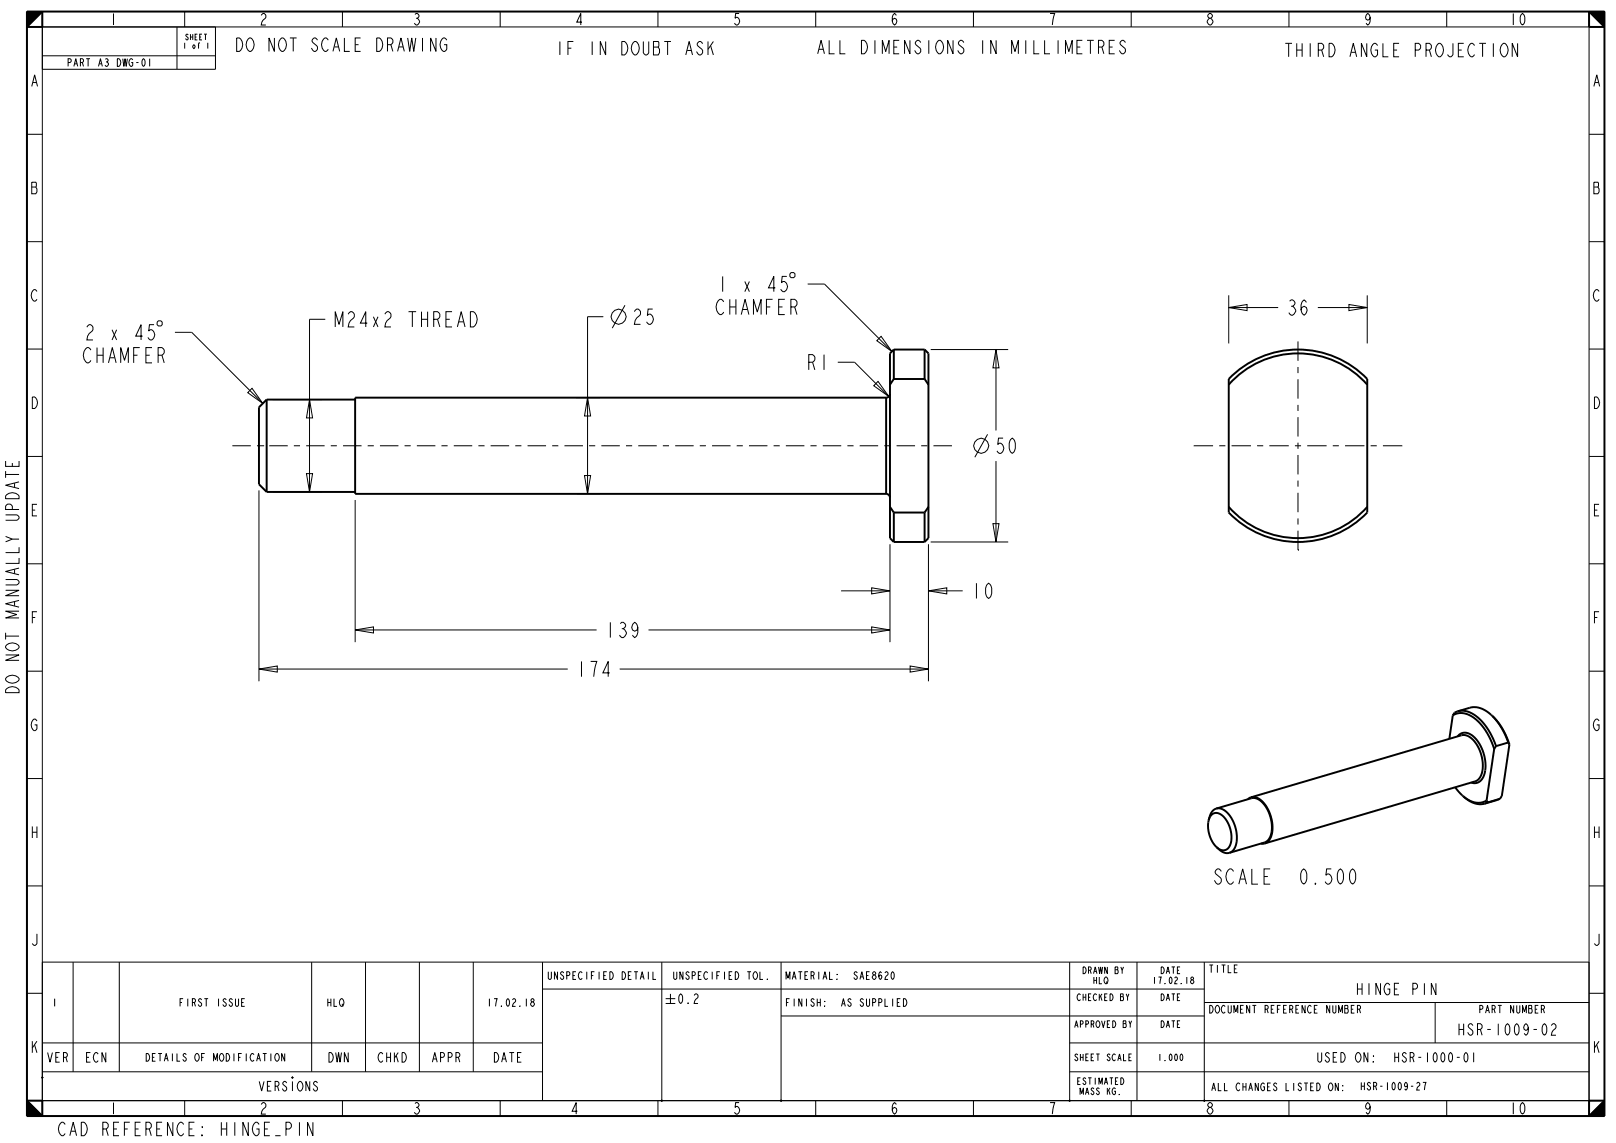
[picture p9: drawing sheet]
<svg xmlns="http://www.w3.org/2000/svg" width="420mm" height="297mm" viewBox="0 0 420 297" stroke-linecap="round" stroke-linejoin="round" font-family="sans-serif">
<path d="M7 3h4l-4 4zM413 3h4v4zM7 286l4 4h-4zM413 290l4-4v4z" fill="#000"/>
<g fill="none" stroke="#000" stroke-width=".26">
<path d="M7 3h4l-4 4zM7 7h410v279h-410zM11 3h402v287h-402zM11 14.5h45M46 7v11M48 3v4M56 7v11h-45M89 3v4M130 3v4M171 3v4M212 3v4M253 3v4"/>
<path d="M294 3v4M335 3v4M376 3v4M413 3h4v4zM7 34.9h4M413 34.9h4M7 62.8h4M162.4 79.3l-3.3 6M187.8 71.8v4M193.6 73.1l1.2 2.7M194.8 73.1l-1.2 2.7M201.5 74.8h-1.8l1.4-3v4"/>
<path d="M204.5 71.8h-1.2l-.2 1.7 .4-.4a1.33 1.33 0 0 1 1.2 1.4 1.33 1.33 0 0 1-1.2 1.3l-.6-.7M205.3 71.2l.3-.4h.7l.3 .4v.6l-.3 .4h-.7l-.3-.4zM209.9 73.8h4.4l17.5 17.5M319.3 79.9l4.8-.8v1.6zM319.3 76.7v12.5M319.3 79.9h12.9M342.5 79.9h12.8M350.6 79.1l4.7 .8-4.7 .8zM355.3 76.7v12.5M413 62.8h4M7 90.7h4M22.6 85l.6-.6h.4l.6 .6a1.54 1.54 0 0 1-1 1.7l-.4 .6-.2 1h1.6"/>
<path d="M29.1 85.7l1.2 2.6M30.3 85.7l-1.2 2.6M37.1 87.3h-1.8l1.4-2.9v3.9M40 84.4h-1.2l-.2 1.6 .4-.3a1.33 1.33 0 0 1 1.2 1.3 1.33 1.33 0 0 1-1.2 1.3l-.6-.6M40.8 83.7l.4-.3h.6l.4 .3v.7l-.4 .3h-.6l-.4-.3zM45.5 86.3h4.3l18.5 18.5M84.5 83h-4.1v44.8M156.8 82.3h-4.1v46M217.7 94.1h4.4l8.9 8.9M227.9 88.5l1.1-1.1 2.8 3.9zM241.9 90.8h20.1M258.9 90.8l.7 4.8h-1.5z"/>
<path d="M258.9 90.8v21.1M413 90.7h4M7 118.6h4M64.4 102l1.1-1.1 2.8 3.9zM70.9 103.8h12.7M80.4 103.8l.8 4.8h-1.5zM149.7 103.3h6.2M152.7 103.3l.8 4.8h-1.6zM227.1 100.2l1.1-1.1 2.8 3.9zM256.7 112.9l-3.3 5.9M258.9 119.8v21M413 118.6h4"/>
<path d="M67.3 127.4v49.6M70.9 127.8h12.7M79.7 123.1h1.5l-.8 4.7zM92.3 129.9v37M150.1 128.3h5.8M151.9 123.6h1.6l-.8 4.7zM258.1 136.1h1.5l-.7 4.7zM7 146.5h4M218.6 153.5h12.7M226.5 152.7l4.8 .8-4.8 .8zM231.3 141.4v25.5M241.3 153.5l4.8-.8v1.6z"/>
<path d="M241.3 153.5h8.9M241.3 141.4v35.6M241.9 140.8h20.1M413 146.5h4M7 174.4h4M67.3 173.8l4.8-.7v1.5zM67.3 173.8h80.3M92.3 163.7l4.8-.8v1.6zM92.3 163.7h62.8M161.1 173.8h80.2M168.6 163.7h62.7M226.5 162.9l4.8 .8-4.8 .8z"/>
<path d="M236.5 173.1l4.8 .7-4.8 .8zM413 174.4h4M7 202.3h4M413 202.3h4M7 230.2h4M413 230.2h4M7 258.1h4M11 250h402M19 250v28.5M31 250v28.5M81 250v28.5M95 250v28.5"/>
<path d="M109 250v28.5M123 250v28.5M141 257h172M141 250v36M172 250v36M173 259.5h2.5M174.3 258.2v2.5M176.7 258.5l.2-.3a1.69 1.69 0 0 1 0 2.5 1.77 1.77 0 0 1-.2-2.2zM180.4 258.7l.4-.5h.2l.4 .5a.97 .97 0 0 1-.6 1l-.4 1h1M203 250v36M278 250v36M295.5 250v36"/>
<path d="M313 250v36M413 258.1h4M11 271h130M11 278.5h130M173 260.7h2.5M178.8 260.5l.1 .2zM203 264h110M278 271h135M278 278.5h135M313 260.5h100M373 260.5v10.5M7 286l4 4h-4z"/>
<path d="M48 286v4M89 286v4M130 286v4M171 286v4M212 286v4M253 286v4M294 286v4M335 286v4M376 286v4M413 290l4-4v4z"/>
<circle cx="160.7" cy="82.3" r="1.95"/>
<circle cx="255" cy="115.8" r="1.95"/>
</g>
<g fill="none" stroke="#000" stroke-width=".51">
<path d="M7 3h410v287h-410zM11 3v4h-4zM413 3l4 4h-4zM232.3 98.5l-1 1.5M232.3 98.5h8M232.3 98.5v-7.7l-1 1v48l1 1v-7.6M240.3 98.5l1 1.5M240.3 98.5v-7.7l1 1v48l-1 1v-7.6M319.3 98.5a25 25 0 0 1 36 0v34.7a25 25 0 0 1-36 0zM319.3 100a24 24 0 0 1 36 0M69.3 103.8v24l-2-2v-20zM231.3 102.3a1 1 0 0 1-1 1v25a1 1 0 0 1 1 1"/>
<path d="M231.3 131.7l1 1.5M232.3 133.2h8M241.3 131.7l-1 1.5M319.3 131.7a24 24 0 0 0 36 0M377.6 185.9a2.61 2.61 0 0 1 2.5-1.2 9.1 9.1 0 0 1 6.8 5.1l1.9 4.1M377.6 185.9a5 5 0 0 1 6.2 1.3l1.1 1.1 1.4 1.8 1.1 2.2 .9 2.3M377.6 185.9l-.9 6.1M378.9 191.3a2.69 2.69 0 0 1 4.2 .2 10.1 10.1 0 0 1 2.2 10.7 2.37 2.37 0 0 1-2.9 1.2M379.8 191.1a3.5 3.5 0 0 1 3.7 1.9 8.9 8.9 0 0 1 1.1 9.1l-1.3 1M382 183.9a6.1 6.1 0 0 1 5.9 2.2M387.9 186.1l2.3 3 1.8 3.8M387.9 186.1a17.4 17.4 0 0 1 4.4 7.3"/>
<path d="M388.3 194.6l-1.9 13.4M388.8 193.9l-.5 .7M392 192.9l.3 .5M392 192.9l-3.2 1M392.3 193.4l-2 13.4-.5 .8M314.1 213.1l.1-.3a2.04 2.04 0 0 1 1.7-1.6 2.04 2.04 0 0 1 2.1 1 7.1 7.1 0 0 1 1.3 8.1 2.13 2.13 0 0 1-3.1-.2M314.1 213.1l.3-.8a2.49 2.49 0 0 1 1.8-2.2 2.49 2.49 0 0 1 2.7 1 8.7 8.7 0 0 1 1.8 9.6 2.37 2.37 0 0 1-3.9 0l-.6-.6M314.1 213.1a7.9 7.9 0 0 0 2.1 7M378.2 204.6l2.1 2.3M380.3 206.9a5.6 5.6 0 0 0 6.4 1.6M380.3 206.9a5 5 0 0 0 6.1 1.1M386.4 208l.3 .5"/>
<path d="M389.8 207.6l-3.1 .9M389.8 207.6l-.7 .3M10.8 279.8l.4 .4M11.2 279.8l-.4 .4M75.8 279.8l.4 .4M76.2 279.8l-.4 .4M7 286h4v4zM171.8 285.8l.4 .4M172.2 285.8l-.4 .4M202.8 285.8l.4 .4M203.2 285.8l-.4 .4M277.8 285.8l.4 .4"/>
<path d="M278.2 285.8l-.4 .4M413 286h4l-4 4z"/>
</g>
<!-- layer: 02___PRT_ALL_AXES -->
<g fill="none" stroke="#000" stroke-width=".51">
<path d="M232.3 90.8h8M69.3 103.8h23M230.3 103.3h-138v25h138M69.3 127.8h23M232.3 140.8h8M379.8 191.1l-54.6 16.1M382 183.9l-3.2 .9M316.1 210.1l9.1-2.7a3.8 3.8 0 0 1 3.9 2.4 8 8 0 0 1 .5 8.4l-1 .7-9.1 2.7M325.1 207.2l-.8 .5M325.2 207.2h-.1M325.2 207.2a3.5 3.5 0 0 1 3.6 1.9 8.6 8.6 0 0 1 1 9.3l-1.1 .8M328.7 219.2h-1"/>
<path d="M328.7 219.2h.1M383.3 203.1l-54.6 16.1M389.1 207.9l-3.2 .9"/>
</g>
<g fill="none" stroke="#000" stroke-width=".26">
<path d="M337.4 88.7v5.1M337.4 95.4v1.6M337.4 98.6v5M60.4 115.8h4.8M66.8 115.8h1.6M68.4 115.8h.1M70 115.8h4.8M76.4 115.8h1.6M79.6 115.8h4.8M86 115.8h1.6M89.2 115.8h4.8M95.6 115.8h1.6"/>
<path d="M98.8 115.8h4.8M105.1 115.8h1.6M108.3 115.8h4.8M114.7 115.8h1.6M117.9 115.8h4.8M124.3 115.8h1.6M127.5 115.8h4.8M133.9 115.8h1.6M137.1 115.8h4.8M143.5 115.8h1.6M146.7 115.8h4.8M153.1 115.8h1.6"/>
<path d="M156.3 115.8h4.8M162.7 115.8h1.6M165.9 115.8h4.8M172.3 115.8h1.6M175.5 115.8h4.8M181.9 115.8h1.6M185.1 115.8h4.8M191.5 115.8h1.6M194.7 115.8h4.8M201.1 115.8h1.6M204.2 115.8h4.9M210.6 115.8h1.6"/>
<path d="M213.8 115.8h4.8M220.2 115.8h1.6M223.4 115.8h4.8M229.8 115.8h1.6M233 115.8h4.8M239.4 115.8h1.6M242.6 115.8h4.8M310.2 115.8h5.1M316.9 115.8h1.6M320.1 115.8h5M326.7 115.8h1.6M329.9 115.8h5.1"/>
<path d="M336.6 115.8h1.5M337.4 105.2v1.6M337.4 108.4v5M337.4 115v1.6M337.4 118.2v5.1M339.7 115.8h5.1M346.4 115.8h1.6M349.6 115.8h5M356.2 115.8h1.6M359.4 115.8h5.1M337.4 124.9v1.6M337.4 128.1v5"/>
<path d="M337.4 134.7v1.6M337.4 137.9v5M337.4 142.9h.1"/>
</g>
<g font-size="5.2">
<text x="185.7" y="81.7">CHAMFER</text>
<text x="334.2" y="81.9">36</text>
<text x="86.5" y="85">M24x2 THREAD</text>
<text x="164.1" y="84.3">25</text>
<text x="21.3" y="94.3">CHAMFER</text>
<text x="209.4" y="96.1">R1</text>
<text x="258.3" y="117.8">50</text>
<text x="252.2" y="155.5">10</text>
<text x="157" y="165.7">139</text>
<text x="149.5" y="175.8">174</text>
<text x="315.6" y="229.7">SCALE</text>
<text x="337.7" y="229.7">0.500</text>
</g>
<g font-size="4.5">
<text x="61.5" y="13.4">DO NOT SCALE DRAWING</text>
<text x="144.6" y="14.3">IF IN DOUBT ASK</text>
<text x="213" y="14">ALL DIMENSIONS IN MILLIMETRES</text>
<text x="334.3" y="14.8">THIRD ANGLE PROJECTION</text>
<text x="5" y="179.9" transform="rotate(-90 5 179.9)">DO NOT MANUALLY UPDATE</text>
<text x="15.4" y="295.1">CAD REFERENCE:</text>
<text x="57.1" y="295.1">HINGE_PIN</text>
</g>
<g font-size="3.9">
<text x="28.3" y="6.5">1</text>
<text x="67.3" y="6.5">2</text>
<text x="107.2" y="6.5">3</text>
<text x="149.3" y="6.5">4</text>
<text x="190.3" y="6.5">5</text>
<text x="231.3" y="6.5">6</text>
<text x="272.3" y="6.5">7</text>
<text x="313.3" y="6.5">8</text>
<text x="354.3" y="6.5">9</text>
<text x="392.2" y="6.5">10</text>
<text x="7.8" y="22.5">A</text>
<text x="413.8" y="22.5">A</text>
<text x="7.8" y="50.4">B</text>
<text x="413.8" y="50.4">B</text>
<text x="7.8" y="78.3">C</text>
<text x="413.8" y="78.3">C</text>
<text x="7.8" y="106.2">D</text>
<text x="413.8" y="106.2">D</text>
<text x="7.8" y="134">E</text>
<text x="413.8" y="134">E</text>
<text x="7.8" y="162">F</text>
<text x="413.8" y="162">F</text>
<text x="7.8" y="189.9">G</text>
<text x="413.8" y="189.9">G</text>
<text x="7.8" y="217.7">H</text>
<text x="413.8" y="217.7">H</text>
<text x="7.8" y="245.7">J</text>
<text x="413.8" y="245.7">J</text>
<text x="352.5" y="258.5">HINGE PIN</text>
<text x="379" y="269">HSR-1009-02</text>
<text x="7.8" y="273.6">K</text>
<text x="413.8" y="273.6">K</text>
<text x="28.3" y="289.5">1</text>
<text x="67.3" y="289.5">2</text>
<text x="107.2" y="289.5">3</text>
<text x="148.2" y="289.5">4</text>
<text x="190.3" y="289.5">5</text>
<text x="231.3" y="289.5">6</text>
<text x="272.3" y="289.5">7</text>
<text x="313.3" y="289.5">8</text>
<text x="354.3" y="289.5">9</text>
<text x="392.2" y="289.5">10</text>
</g>
<g font-size="3.3">
<text x="12.1" y="276">VER</text>
<text x="22.1" y="276">ECN</text>
<text x="85.1" y="276">DWN</text>
<text x="98.1" y="276">CHKD</text>
<text x="112.1" y="276">APPR</text>
<text x="128.1" y="276">DATE</text>
<text x="342.5" y="276">USED ON:</text>
<text x="362" y="276">HSR-1000-01</text>
<text x="67.2" y="283.5">VERSIONS</text>
</g>
<g font-size="2.6">
<text x="17.4" y="17.3">PART A3 DWG-01</text>
<text x="142.5" y="254.5">UNSPECIFIED DETAIL</text>
<text x="175" y="254.5">UNSPECIFIED TOL.</text>
<text x="204" y="254.5">MATERIAL:</text>
<text x="221.2" y="254.5">SAE8620</text>
<text x="314" y="252.7">TITLE</text>
<text x="13.4" y="261.5">1</text>
<text x="46.6" y="261.5">FIRST ISSUE</text>
<text x="84.9" y="261.5">HLQ</text>
<text x="126.5" y="261.5">17.02.18</text>
<text x="204" y="261.5">FINISH:</text>
<text x="218" y="261.5">AS SUPPLIED</text>
<text x="314" y="263.2">DOCUMENT REFERENCE NUMBER</text>
<text x="384.4" y="263.2">PART NUMBER</text>
<text x="38.1" y="275.7">DETAILS OF MODIFICATION</text>
<text x="314.6" y="283.4">ALL CHANGES LISTED ON:</text>
<text x="353.6" y="283.2">HSR-1009-27</text>
</g>
<g font-size="2.3">
<text x="281.3" y="253">DRAWN BY</text>
<text x="284" y="255.6">HLQ</text>
<text x="299.5" y="255.6">17.02.18</text>
<text x="301.5" y="253">DATE</text>
<text x="279.9" y="260">CHECKED BY</text>
<text x="301.5" y="260">DATE</text>
<text x="279.2" y="267">APPROVED BY</text>
<text x="301.5" y="267">DATE</text>
<text x="279.2" y="275.6">SHEET SCALE</text>
<text x="300.8" y="275.6">1.000</text>
<text x="279.9" y="281.8">ESTIMATED</text>
<text x="280.6" y="284.4">MASS KG.</text>
</g>
<g font-size="2">
<text x="48.1" y="10.4">SHEET</text>
<text x="47.4" y="12.6">1 of 1</text>
</g>
</svg>
